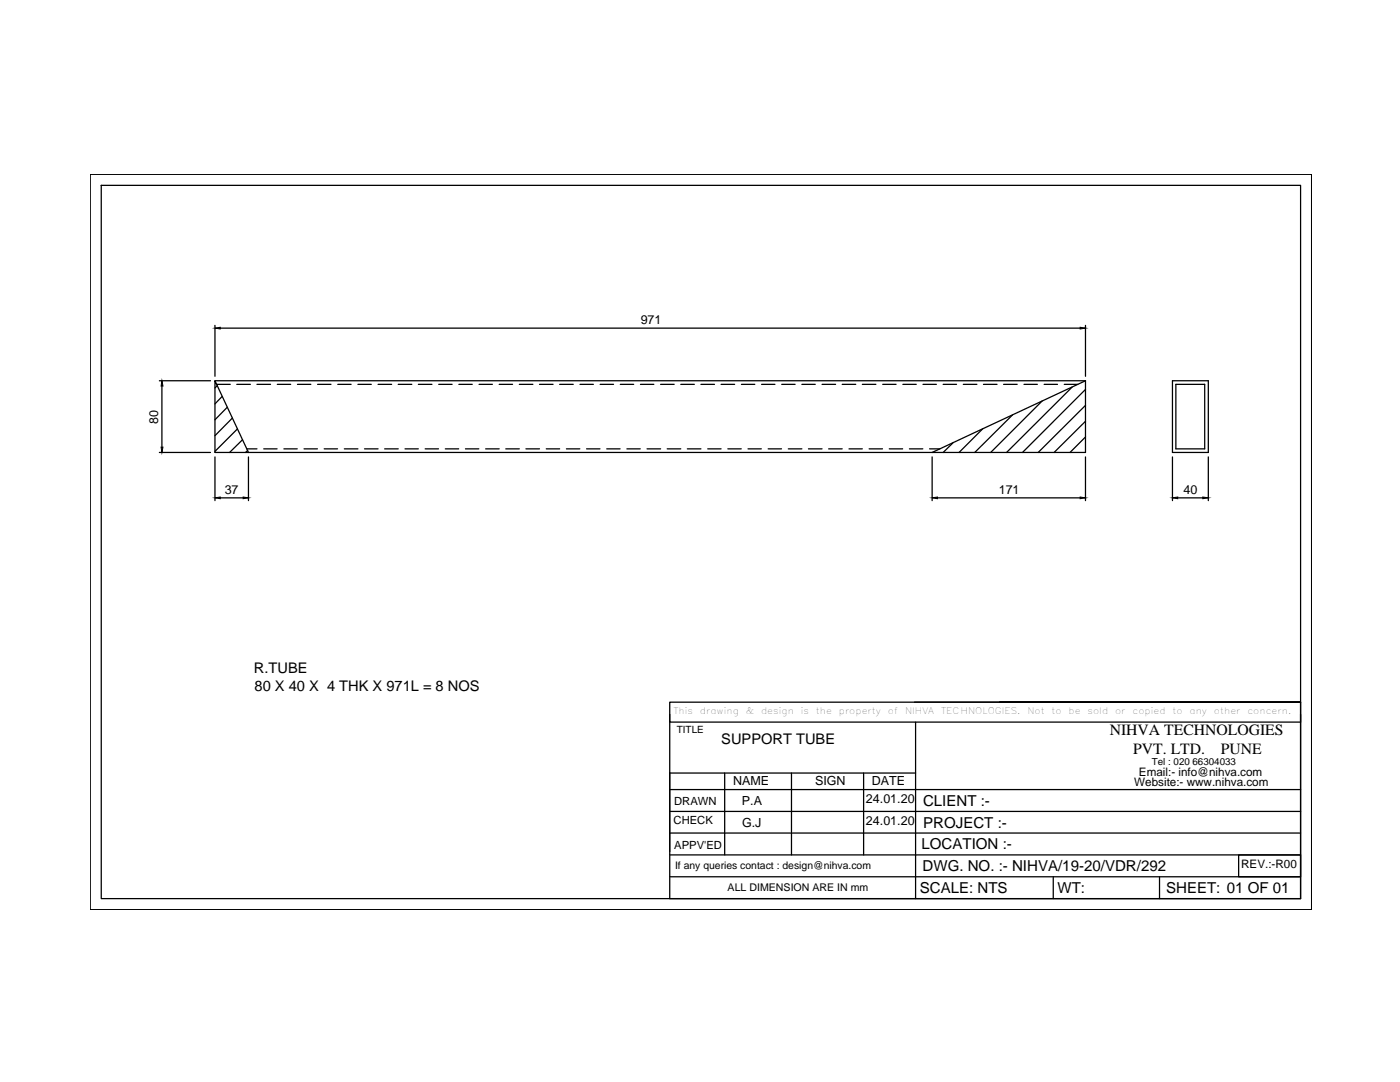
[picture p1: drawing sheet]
<svg xmlns="http://www.w3.org/2000/svg" width="279mm" height="216mm" viewBox="0 0 279 216" stroke-linecap="round" stroke-linejoin="round" font-family="sans-serif">
<!-- layer: 0 -->
<g fill="none" stroke="#000" stroke-width=".25">
<path d="M18 34.8h243.8v146.7h-243.8zM20.2 37h239.4v142.3h-239.4zM31.8 76h10.2M32.3 77v12.2M42.9 76h173.7M42.9 64.9v10.2M43.2 76.7h2.7M43.4 76.9l-.5 .5M44 65.5h171.6M44.3 79.1l-1.4 1.5M47.3 76.7h2.7M51.3 76.7h2.7"/>
<path d="M55.3 76.7h2.7M59.4 76.7h2.6M63.4 76.7h2.7M67.4 76.7h2.7M71.4 76.7h2.7M75.5 76.7h2.7M79.5 76.7h2.7M83.5 76.7h2.7M87.6 76.7h2.6M91.6 76.7h2.6M95.6 76.7h2.7M99.6 76.7h2.7"/>
<path d="M103.6 76.7h2.8M107.7 76.7h2.7M111.7 76.7h2.7M115.8 76.7h2.6M119.8 76.7h2.6M123.8 76.7h2.7M127.8 76.7h2.7M131.8 76.7h2.7M135.9 76.7h2.7M139.9 76.7h2.7M143.9 76.7h2.7M148 76.7h2.6"/>
<path d="M152 76.7h2.7M156 76.7h2.7M160 76.7h2.7M164.1 76.7h2.7M168.1 76.7h2.7M172.1 76.7h2.7M176.2 76.7h2.6M180.2 76.7h2.7M184.2 76.7h2.7M188.2 76.7h2.7M192.2 76.7h2.8M196.3 76.7h2.7"/>
<path d="M200.3 76.7h2.7M204.4 76.7h2.6M208 80l-10.3 10.3M208.4 76.7h2.6M212.4 76.7h2.7M214 77.2l-13.1 13.1M216.6 76v14.3h-173.7v-14.3l6.7 14.3M216.6 77.7l-12.5 12.6M216.6 76l-30.6 14.3M216.6 64.9v10.2M234 76h7.1v14.3h-7.1zM234.7 76.7h5.7v12.9h-5.7z"/>
<path d="M31.8 90.3h10.2M42.9 91.2v8.7M44 99.3h4.5M45.4 81.3l-2.5 2.5M46.4 83.4l-3.5 3.5M47.4 85.6l-4.5 4.5M48.4 87.7l-2.6 2.6M49.2 89.6h2.1M49.4 89.9l-.4 .4M49.6 91.2v8.7M52.6 89.6h2.7M56.7 89.6h2.6"/>
<path d="M60.7 89.6h2.6M64.7 89.6h2.7M68.7 89.6h2.7M72.7 89.6h2.8M76.8 89.6h2.7M80.8 89.6h2.7M84.9 89.6h2.6M88.9 89.6h2.6M92.9 89.6h2.7M96.9 89.6h2.7M100.9 89.6h2.7M105 89.6h2.7"/>
<path d="M109 89.6h2.7M113 89.6h2.7M117.1 89.6h2.6M121.1 89.6h2.7M125.1 89.6h2.7M129.1 89.6h2.7M133.2 89.6h2.7M137.2 89.6h2.7M141.2 89.6h2.7M145.3 89.6h2.6M149.3 89.6h2.6M153.3 89.6h2.7"/>
<path d="M157.3 89.6h2.7M161.3 89.6h2.8M165.4 89.6h2.7M169.4 89.6h2.7M173.5 89.6h2.6M177.5 89.6h2.6M181.5 89.6h2.7M185.5 89.6h2.1M186 91.2v8.7M187.1 99.3h28.5M190.2 88.4l-2 1.9M196.1 85.6l-4.7 4.7"/>
<path d="M202.1 82.8l-7.6 7.5M216.6 80.9l-9.4 9.4M216.6 84.1l-6.2 6.2M216.6 87.2l-3.1 3.1M216.6 91.2v8.7M234 91.2v8.7M235 99.3h5M241.1 91.2v8.7M133.7 140.1h125.9v4h-125.9zM133.7 154.2v15.7M133.7 142.5v36.8h125.9v-36.8M133.7 157.6h125.9"/>
<path d="M133.7 154.2h49M144.6 154.2v16.4M158 154.2v16.4M172.4 154.2v16.4M182.5 140.1h77.1h-60.1M182.7 144.1v35.2M133.7 170.6h125.9M133.7 166.2h125.9M133.7 161.9h125.9M133.7 174.9h125.9M210.2 174.9v4.4M231.4 174.9v4.4"/>
<path d="M247.2 170.6h12.4v4.3h-12.4z"/>
</g>
<path d="M32.3 76l.2 1h-.4zM42.9 65.5l1.1-.2v.3zM215.6 65.3l1 .2-1 .1zM32.1 89.2h.4l-.2 1.1zM42.9 99.3l1.1-.1v.3zM48.5 99.2l1.1 .1-1.1 .2zM186 99.3l1.1-.1v.3zM215.6 99.2l1 .1-1 .2zM234 99.3l1-.1v.3zM240 99.2l1.1 .1-1.1 .2z" fill="#000" stroke="#000" stroke-width=".2"/>
<g font-size="3.1">
<text x="221.5" y="146.8">NIHVA TECHNOLOGIES</text>
<text x="226.2" y="150.4">PVT. LTD.</text>
<text x="243.6" y="150.4">PUNE</text>
</g>
<g font-size="3">
<text x="184.2" y="160.8">CLIENT :-</text>
<text x="184.2" y="165.1">PROJECT :-</text>
<text x="183.9" y="169.5">LOCATION :-</text>
<text x="184.1" y="173.8">DWG. NO. :- NIHVA/19-20/VDR/292</text>
<text x="183.6" y="178.2">SCALE: NTS</text>
<text x="211" y="178.1">WT:</text>
<text x="232.7" y="178.2">SHEET: 01 OF 01</text>
</g>
<g font-size="2.9">
<text x="50.7" y="134.3">R.TUBE</text>
<text x="50.8" y="137.9">80 X 40 X 4 THK X 971L = 8 NOS</text>
<text x="143.9" y="148.5">SUPPORT TUBE</text>
</g>
<g font-size="2.5">
<text x="127.9" y="64.7">971</text>
<text x="31.6" y="84.5" transform="rotate(-90 31.6 84.5)">80</text>
<text x="44.8" y="98.6">37</text>
<text x="199.3" y="98.6">171</text>
<text x="236.2" y="98.6">40</text>
<text x="146.3" y="156.7">NAME</text>
<text x="148.1" y="160.6">P.A</text>
<text x="162.7" y="156.7">SIGN</text>
<text x="172.8" y="160.2">24.01.20</text>
<text x="174" y="156.7">DATE</text>
<text x="148.1" y="165">G.J</text>
<text x="172.8" y="164.5">24.01.20</text>
</g>
<g font-size="2.3">
<text x="227.3" y="154.9">Email:- info@nihva.com</text>
<text x="226.4" y="156.9">Website:- www.nihva.com</text>
<text x="247.7" y="173.2">REV.:-R00</text>
</g>
<g font-size="2.2">
<text x="134.5" y="160.6">DRAWN</text>
<text x="134.4" y="164.5">CHECK</text>
<text x="134.5" y="169.4">APPV'ED</text>
</g>
<g font-size="2.1">
<text x="134.7" y="173.5">If any queries contact : design@nihva.com</text>
<text x="145.2" y="177.8">ALL DIMENSION ARE IN mm</text>
</g>
<text font-size="2" x="135.1" y="146.3">TITLE</text>
<text font-size="1.9" x="229.9" y="152.7">Tel : 020 66304033</text>
<g font-size="1.8">
<text x="134.4" y="142.6">This</text>
<text x="139.7" y="142.6">drawing</text>
<text x="148.8" y="142.6">&amp;</text>
<text x="151.9" y="142.6">design</text>
<text x="159.8" y="142.6">is</text>
<text x="162.8" y="142.6">the</text>
<text x="167.4" y="142.6">property</text>
<text x="177.2" y="142.6">of</text>
<text x="180.6" y="142.6">NIHVA</text>
<text x="187.8" y="142.6">TECHNOLOGIES.</text>
<text x="205" y="142.6">Not</text>
<text x="209.9" y="142.6">to</text>
<text x="213.3" y="142.6">be</text>
<text x="217" y="142.6">sold</text>
<text x="222.5" y="142.6">or</text>
<text x="226" y="142.6">copied</text>
<text x="234" y="142.6">to</text>
<text x="237.4" y="142.6">any</text>
<text x="242.3" y="142.6">other</text>
<text x="249" y="142.6">concern.</text>
</g>
</svg>
